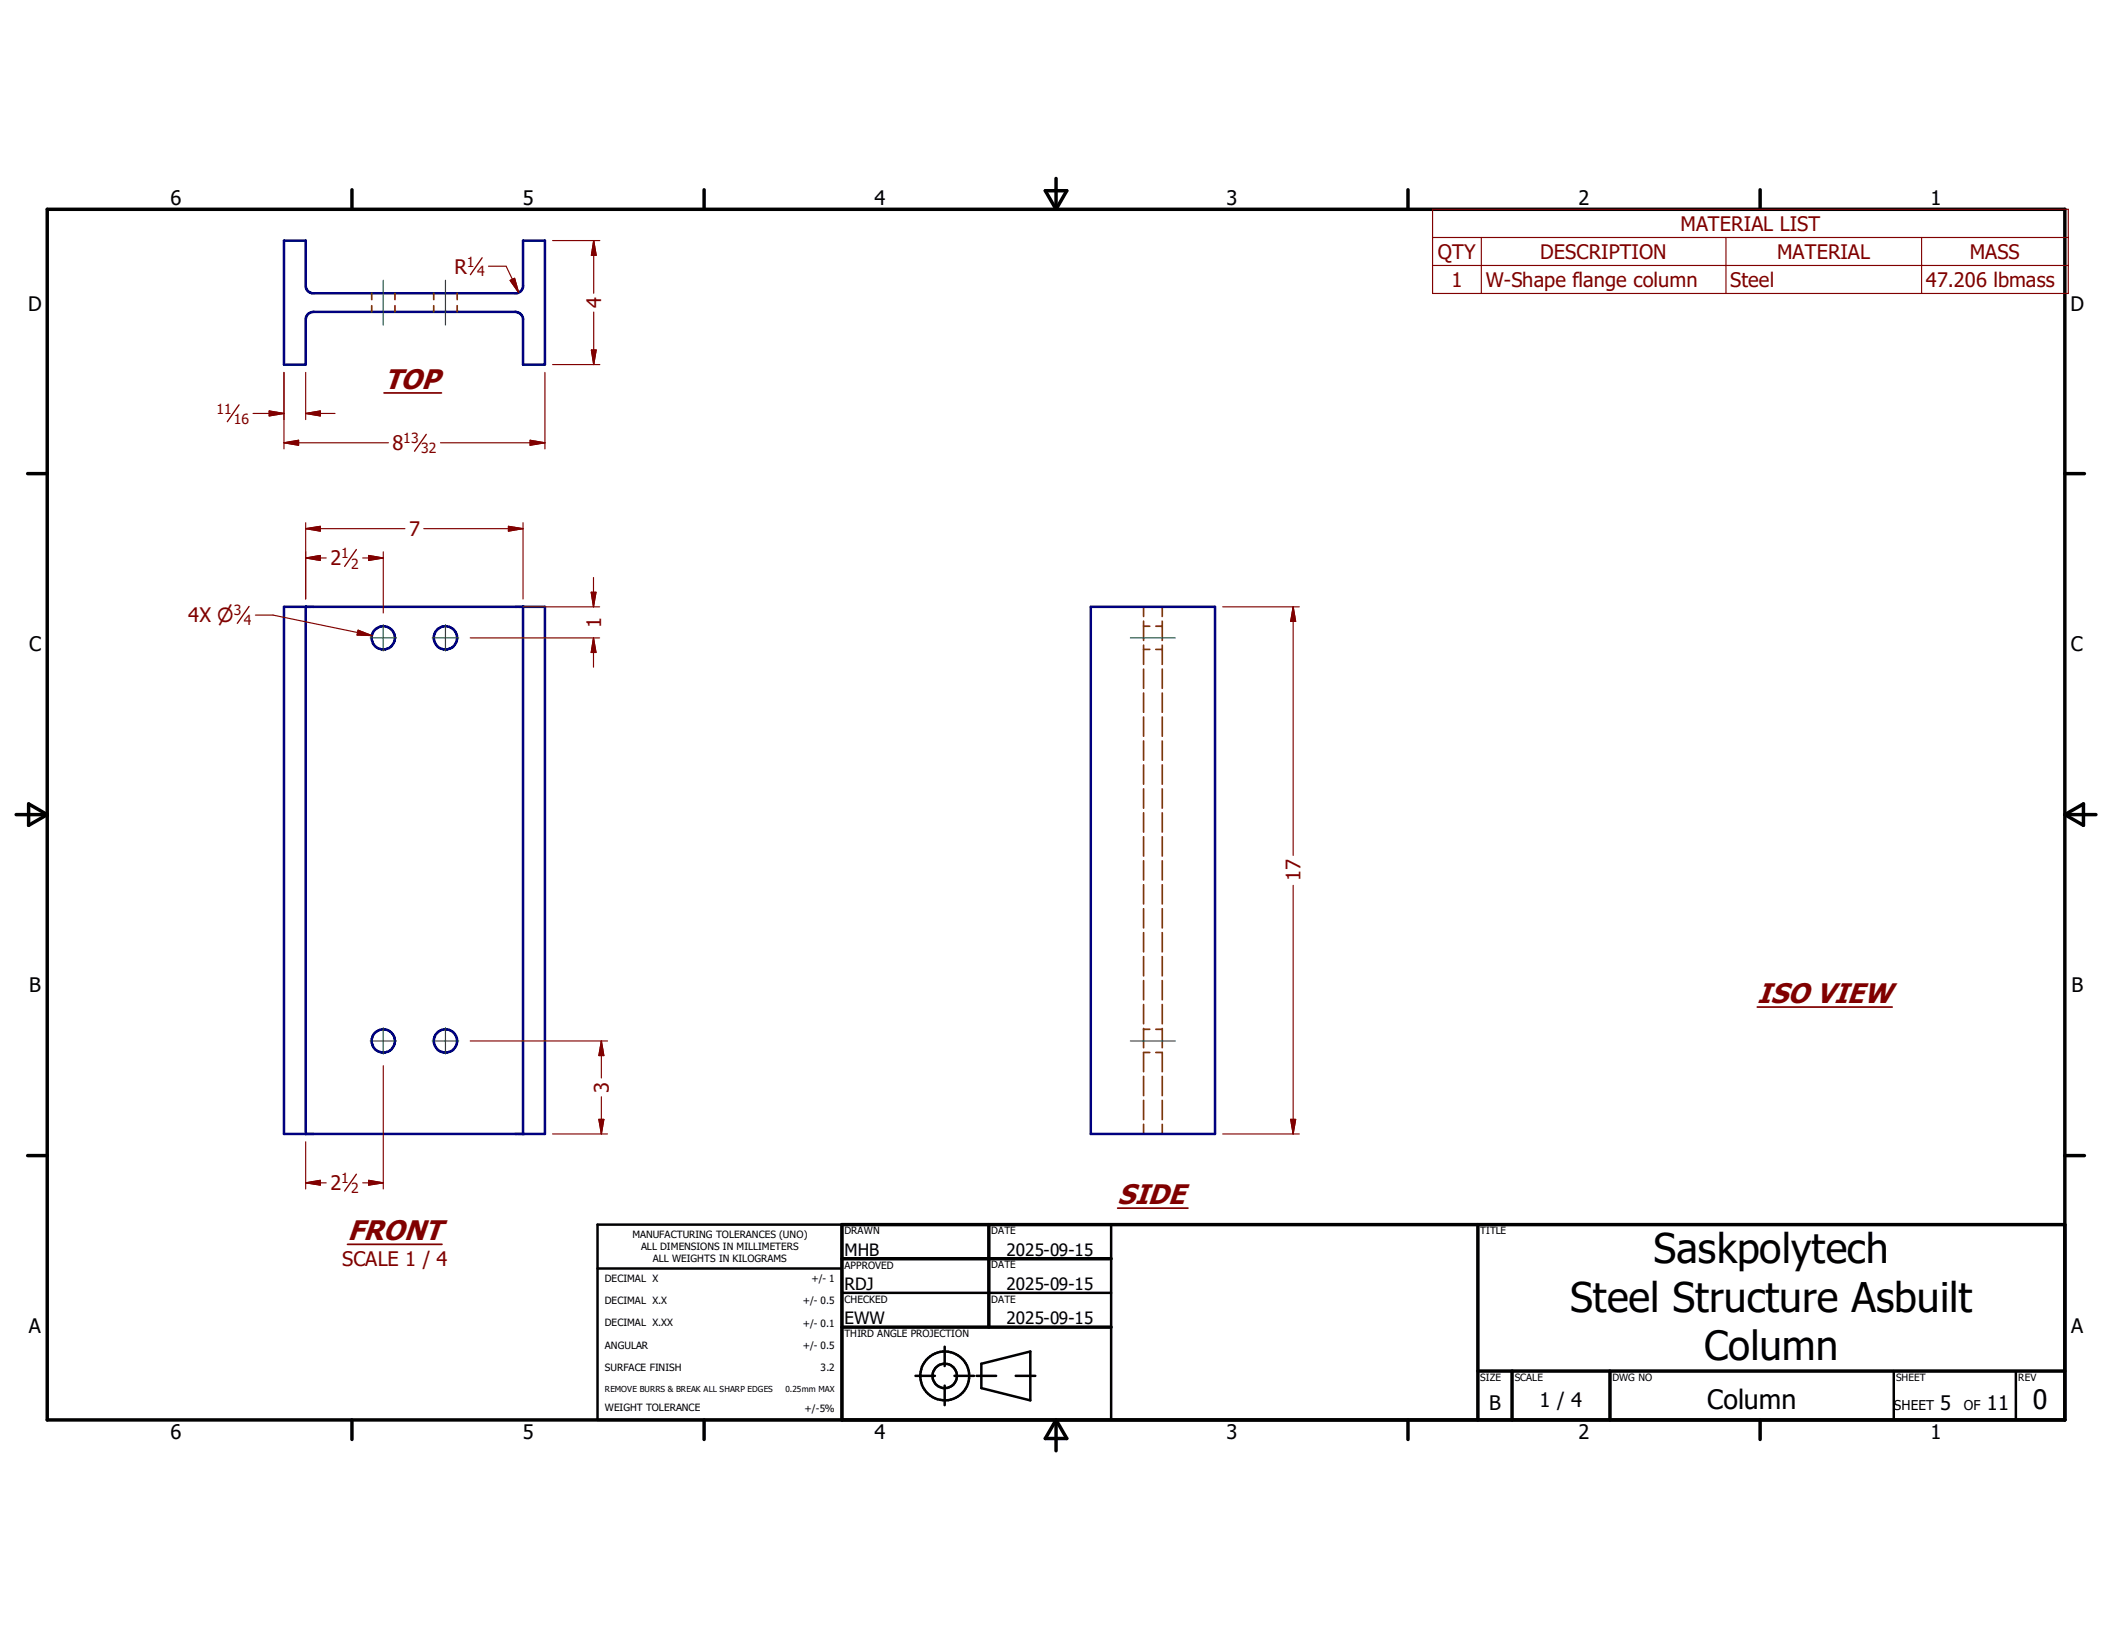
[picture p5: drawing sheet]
<svg xmlns="http://www.w3.org/2000/svg" width="279mm" height="216mm" viewBox="0 0 279 216" stroke-linecap="round" stroke-linejoin="round" font-family="sans-serif">
<path d="M68.3 150.2h1" fill="none" stroke="#000080" stroke-width=".33"/>
<g fill="#000080">
<circle cx="69.3" cy="150.2" r=".17"/>
<circle cx="69.3" cy="80.4" r=".17"/>
</g>
<g fill="none" stroke="#000080" stroke-width=".33">
<path d="M37.6 31.9h2.9v5.9a1.01 1.01 0 0 0 .8 1h27.2l.4-.2 .4-.6v-6.1h2.9v16.4h-2.9v-6.1a1.07 1.07 0 0 0-1-.9h-26.8a1.03 1.03 0 0 0-1 1v6h-2.9zM40.5 80.4v69.8M69.3 80.4v69.8h2.9v-69.8h-34.6v69.8h30.7M144.5 80.4h16.5v69.8h-16.5z"/>
<circle cx="50.8" cy="84.5" r="1.55"/>
<circle cx="59" cy="84.5" r="1.55"/>
<circle cx="50.8" cy="137.9" r="1.55"/>
<circle cx="59" cy="137.9" r="1.55"/>
</g>
<path d="M50.9 52h7.6M232.8 133.4h17.9M46 164.8h12.6M148.1 160h9.3" fill="none" stroke="#800000" stroke-width=".23"/>
<g fill="none" stroke="#804000" stroke-width=".23">
<path d="M49.2 38.8v.9M52.3 38.8v.9M57.5 38.8v.9M60.6 38.8v.9M49.2 40.5v.8M52.3 40.5v.8M57.5 40.5v.8M60.6 40.5v.8M151.5 80.4v1.2M151.5 82.3v2.5M151.5 85.5v2.5M151.5 88.6v2.6"/>
<path d="M151.5 91.8v2.5M151.5 95v2.5M151.5 98.1v2.6M151.5 86h.8M151.5 82.9h.8M153.1 86h.9M153.1 82.9h.9M154 80.4v1.2M154 82.3v2.5M154 85.5v2.5M154 88.6v2.6M154 91.8v2.5"/>
<path d="M154 95v2.5M154 98.1v2.6M151.5 101.3v2.6M151.5 104.5v2.5M151.5 107.7v2.5M151.5 110.8v2.6M151.5 114v2.6M151.5 117.2v2.5M154 101.3v2.6M154 104.5v2.5M154 107.7v2.5M154 110.8v2.6"/>
<path d="M154 114v2.6M154 117.2v2.5M151.5 120.4v2.5M151.5 123.5v2.6M151.5 126.7v2.6M151.5 129.9v2.5M151.5 133.1v2.5M151.5 136.2v2.6M151.5 136.3h.8M152.3 139.4h-.8v2.5M153.1 139.4h.9v2.5M153.1 136.3h.9"/>
<path d="M154 120.4v2.5M154 123.5v2.6M154 126.7v2.6M154 129.9v2.5M154 133.1v2.5M154 136.2v2.6M151.5 142.6v2.5M151.5 145.8v2.5M151.5 148.9v1.3M154 142.6v2.5M154 145.8v2.5M154 148.9v1.3"/>
</g>
<g fill="none" stroke="#000" stroke-width=".46">
<path d="M6.3 27.7h267.3v160.4h-267.3zM46.6 25.1v2.6M93.3 25.1v2.6M138.5 25.3h2.8l-1.4 2.4zM139.9 23.6v4.1M186.5 25.1v2.6M233.2 25.1v2.6M3.7 62.7h2.6M273.6 62.7h2.5M2.1 107.9h4.2M3.8 106.5l2.5 1.4-2.5 1.4zM273.6 107.9h4.1"/>
<path d="M273.6 107.9l2.4-1.4v2.8zM3.7 153.1h2.6M273.6 153.1h2.5M111.5 166.7h35.7M111.5 175.8h35.7M131 162.2v13.6M195.8 162.2v25.9M273.6 162.2h-162.1v25.9M46.6 188.1v2.6M93.3 188.1v2.6M139.9 188.1v4.1M139.9 188.1l1.4 2.4h-2.8z"/>
<path d="M186.5 188.1v2.6M195.8 181.6h77.8M200.3 181.6v6.5M213.3 181.6v6.5M233.2 188.1v2.6"/>
</g>
<g fill="none" stroke="#000" stroke-width=".33">
<path d="M79.2 168h32.3M79.2 162.2h32.3v25.9h-32.3zM111.5 171.2h35.7M125.2 178.4v2.5M147.2 162.2v25.9M121.3 182.2h2.6M125.2 183.5v2.6M126.4 182.2h2.6M129.4 182.2h2.6M130 180.6l6.5-1.6v6.5l-6.5-1.6zM134.6 182.2h2.6M250.9 181.6v6.5"/>
<path d="M267.1 181.6v6.5"/>
<circle cx="125.2" cy="182.2" r="1.62"/>
<circle cx="125.2" cy="182.2" r="3.2"/>
</g>
<g fill="none" stroke="#800000" stroke-width=".15">
<path d="M64.7 35.3h2.4l1.6 3.4M67.6 37.1l.6-.2 .5 1.8zM73.2 31.9h6.3M78.7 31.9v6.9M78.7 31.9l.3 1.9h-.7zM189.8 27.7h84.2v11.2h-84.2zM189.8 31.5h84.2M189.8 35.2h84.2M196.2 31.5v7.4M228.7 31.5v7.4M254.6 31.5v7.4M33.5 54.8h4.1"/>
<path d="M35.7 54.4l1.9 .4-1.9 .3zM37.6 49.3v10.2M37.6 58.6h13.9M37.6 58.6l2-.3v.7zM40.5 54.8l1.9-.4v.7zM40.5 49.3v6.3M40.5 54.8h3.9M58.4 58.6h13.8M70.2 58.3l2 .3-2 .4zM72.2 49.3v10.2M73.2 48.3h6.3M78.3 46.4h.7l-.3 1.9z"/>
<path d="M78.7 41.3v7M40.5 70h13.1M40.5 70l1.9-.3v.7zM40.5 73.9l1.9-.3v.6zM40.5 69.2v10.1M40.5 73.9h2.7M48.1 73.9h2.7M48.8 73.6l2 .3-2 .3zM50.8 73.1v8.1M56.1 70h13.2M67.4 69.7l1.9 .3-1.9 .4zM69.3 69.2v10.1"/>
<path d="M78.3 78.4h.7l-.4 2zM78.6 76.5v3.9M33.8 81.5h2.4l13.1 2.7M47.4 83.5l1.9 .7-2-.1zM62.3 84.5h17.1M69.3 80.4h10.1M78.6 84.5v3.9M78.6 84.5l.4 1.9h-.7zM162 80.4h10.1M171.3 80.4v32.9M171.3 80.4l.3 1.9h-.6zM171.3 117.3v32.9"/>
<path d="M62.3 137.9h18.2M79.7 137.9v4.9M79.7 137.9l.3 1.9h-.7zM40.5 156.7l1.9-.4v.7zM40.5 151.2v6.3M40.5 156.7h2.7M48.1 156.7h2.7M48.8 156.3l2 .4-2 .3zM50.8 141.2v16.3M73.2 150.2h7.3M79.3 148.3h.7l-.3 1.9zM79.7 145.3v4.9"/>
<path d="M162 150.2h10.1M171 148.3h.6l-.3 1.9z"/>
</g>
<g fill="#800000" stroke="#800000" stroke-width=".15">
<path d="M40.5 70l1.9-.3v.7z"/>
<path d="M67.4 69.7l1.9 .3-1.9 .4z"/>
<path d="M48.8 73.6l2 .3-2 .3z"/>
<path d="M40.5 73.9l1.9-.3v.6z"/>
<path d="M78.6 84.5l.4 1.9h-.7z"/>
<path d="M78.3 78.4h.7l-.4 2z"/>
<path d="M79.7 137.9l.3 1.9h-.7z"/>
<path d="M79.3 148.3h.7l-.3 1.9z"/>
<path d="M48.8 156.3l2 .4-2 .3z"/>
<path d="M40.5 156.7l1.9-.4v.7z"/>
<path d="M67.6 37.1l.6-.2 .5 1.8z"/>
<path d="M35.7 54.4l1.9 .4-1.9 .3z"/>
<path d="M40.5 54.8l1.9-.4v.7z"/>
<path d="M78.7 31.9l.3 1.9h-.7z"/>
<path d="M78.3 46.4h.7l-.3 1.9z"/>
<path d="M47.4 83.5l1.9 .7-2-.1z"/>
<path d="M37.6 58.6l2-.3v.7z"/>
<path d="M70.2 58.3l2 .3-2 .4z"/>
<path d="M171 148.3h.6l-.3 1.9z"/>
<path d="M171.3 80.4l.3 1.9h-.6z"/>
</g>
<path d="M63.9 34.1l-1.6 2.3M31.7 53.6l-1.6 2.3M56.5 57.5l-1.6 2.3M47.2 72.8l-1.5 2.2M33 80.3l-1.6 2.3M47.2 155.5l-1.5 2.3" fill="none" stroke="#800000" stroke-width=".18"/>
<path d="M50.8 37.1v6M59 37.1v6M49 84.5h3.5M50.8 82.7v3.5M57.3 84.5h3.5M59 82.7v3.5M149.7 84.5h6M49 137.9h3.5M50.8 136.1v3.5M57.3 137.9h3.5M59 136.1v3.5M149.7 137.9h6" fill="none" stroke="#008040" stroke-width=".15"/>
<g font-size="5.4">
<text x="219.1" y="167.3">Saskpolytech</text>
<text x="208" y="173.7">Steel Structure Asbuilt</text>
</g>
<text font-size="5.3" x="225.8" y="180.2">Column</text>
<g font-size="3.8" fill="#800000">
<text x="50.9" y="51.5">TOP</text>
<text x="232.8" y="132.8">ISO VIEW</text>
<text x="148" y="159.4">SIDE</text>
<text x="46.1" y="164.3">FRONT</text>
</g>
<g font-size="3.5">
<text x="226.1" y="186.7">Column</text>
<text x="269.3" y="186.7">0</text>
</g>
<g font-size="2.7">
<text x="22.6" y="27.1">6</text>
<text x="69.3" y="27.1">5</text>
<text x="115.9" y="27.1">4</text>
<text x="162.5" y="27.1">3</text>
<text x="209.1" y="27.1">2</text>
<text x="255.7" y="27.1">1</text>
<text x="3.7" y="41.1">D</text>
<text x="274.3" y="41.1">D</text>
<text x="3.9" y="86.3">C</text>
<text x="274.4" y="86.3">C</text>
<text x="3.9" y="131.4">B</text>
<text x="274.4" y="131.4">B</text>
<text x="3.8" y="176.6">A</text>
<text x="274.4" y="176.6">A</text>
<text x="22.6" y="190.6">6</text>
<text x="69.3" y="190.6">5</text>
<text x="115.9" y="190.6">4</text>
<text x="162.5" y="190.6">3</text>
<text x="197.3" y="186.8">B</text>
<text x="204" y="186.4">1 / 4</text>
<text x="209.1" y="190.6">2</text>
<text x="255.7" y="190.6">1</text>
<text x="257" y="186.7">5</text>
<text x="263.2" y="186.7">11</text>
</g>
<g font-size="2.7" fill="#800000">
<text x="190.5" y="34.3">QTY</text>
<text x="204" y="34.3">DESCRIPTION</text>
<text x="222.6" y="30.6">MATERIAL LIST</text>
<text x="235.5" y="34.3">MATERIAL</text>
<text x="260.9" y="34.3">MASS</text>
<text x="60.2" y="36.2">R</text>
<text x="79.6" y="40.8" transform="rotate(-90 79.6 40.8)">4</text>
<text x="192.3" y="38">1</text>
<text x="196.8" y="38.1">W-Shape flange column</text>
<text x="229.2" y="38.1">Steel</text>
<text x="255.1" y="38.1">47.206 lbmass</text>
<text x="52" y="59.6">8</text>
<text x="54.2" y="71">7</text>
<text x="43.8" y="74.9">2</text>
<text x="24.9" y="82.4">4X n</text>
<text x="79.6" y="83.2" transform="rotate(-90 79.6 83.2)">1</text>
<text x="172.3" y="116.8" transform="rotate(-90 172.3 116.8)">17</text>
<text x="80.6" y="144.8" transform="rotate(-90 80.6 144.8)">3</text>
<text x="43.8" y="157.6">2</text>
<text x="45.3" y="167.7">SCALE 1 / 4</text>
</g>
<g font-size="2.3">
<text x="111.9" y="166.4">MHB</text>
<text x="133.3" y="166.3">2025-09-15</text>
<text x="111.9" y="170.9">RDJ</text>
<text x="133.3" y="170.9">2025-09-15</text>
<text x="111.9" y="175.4">EWW</text>
<text x="133.3" y="175.4">2025-09-15</text>
</g>
<g font-size="1.9" fill="#800000">
<text x="61.8" y="35.3">1</text>
<text x="63.2" y="36.6">4</text>
<text x="28.7" y="54.8">11</text>
<text x="31" y="56.1">16</text>
<text x="53.4" y="58.6">13</text>
<text x="55.8" y="60">32</text>
<text x="45.2" y="73.9">1</text>
<text x="46.5" y="75.3">2</text>
<text x="31" y="81.4">3</text>
<text x="32.3" y="82.8">4</text>
<text x="45.2" y="156.6">1</text>
<text x="46.5" y="158">2</text>
</g>
<g font-size="1.8">
<text x="250.9" y="186.7">SHEET</text>
<text x="260.2" y="186.7">OF</text>
</g>
<g font-size="1.3">
<text x="83.8" y="164">MANUFACTURING TOLERANCES (UNO)</text>
<text x="84.9" y="165.6">ALL DIMENSIONS IN MILLIMETERS</text>
<text x="86.5" y="167.2">ALL WEIGHTS IN KILOGRAMS</text>
<text x="111.9" y="163.5">DRAWN</text>
<text x="131.3" y="163.5">DATE</text>
<text x="131.3" y="168">DATE</text>
<text x="196.1" y="163.5">TITLE</text>
<text x="80.1" y="169.8">DECIMAL X</text>
<text x="80.1" y="172.8">DECIMAL X.X</text>
<text x="106.3" y="172.8">+/- 0.5</text>
<text x="107.5" y="169.8">+/- 1</text>
<text x="111.9" y="172.6">CHECKED</text>
<text x="111.9" y="168">APPROVED</text>
<text x="131.3" y="172.6">DATE</text>
<text x="80.1" y="175.7">DECIMAL X.XX</text>
<text x="80.1" y="178.6">ANGULAR</text>
<text x="106.3" y="175.7">+/- 0.1</text>
<text x="106.3" y="178.6">+/- 0.5</text>
<text x="111.9" y="177.1">THIRD ANGLE PROJECTION</text>
<text x="80.1" y="181.6">SURFACE FINISH</text>
<text x="108.7" y="181.6">3.2</text>
<text x="196.1" y="182.9">SIZE</text>
<text x="200.7" y="182.9">SCALE</text>
<text x="213.6" y="182.9">DWG NO</text>
<text x="251.2" y="182.9">SHEET</text>
<text x="267.4" y="182.9">REV</text>
<text x="80.1" y="186.9">WEIGHT TOLERANCE</text>
<text x="106.6" y="187">+/-5%</text>
</g>
<g font-size="1.1">
<text x="80.1" y="184.3">REMOVE BURRS &amp; BREAK ALL SHARP EDGES</text>
<text x="104.1" y="184.4">0.25mm MAX</text>
</g>
</svg>
